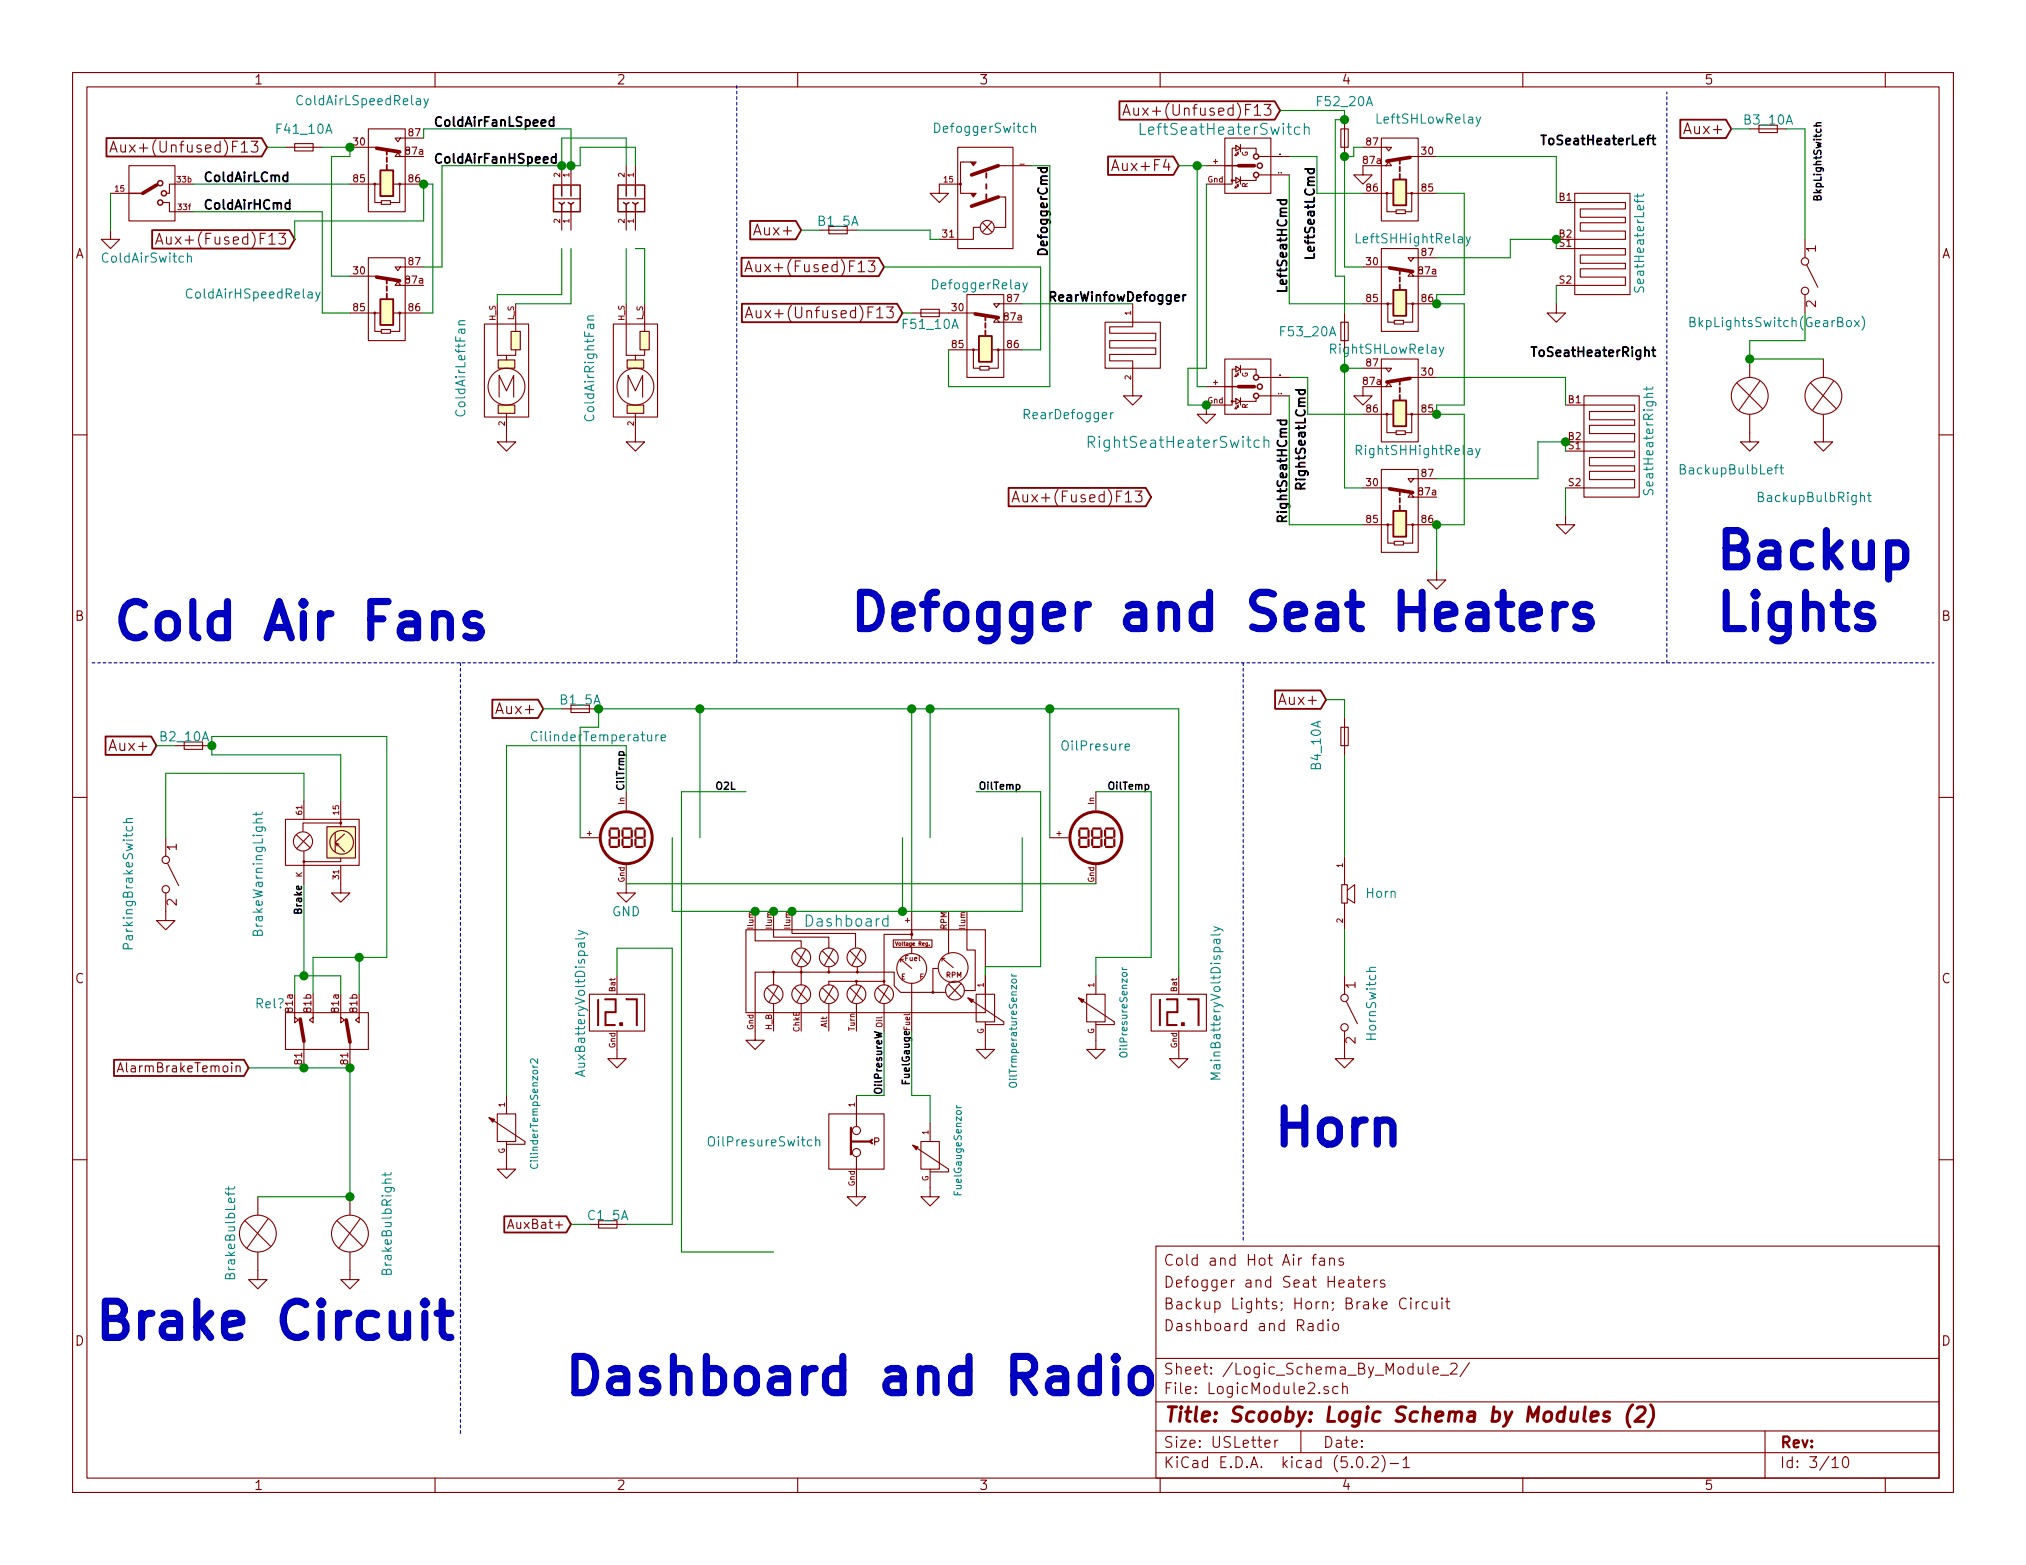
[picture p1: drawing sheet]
EESchema Schematic File Version 4
LIBS:Scooby-cache
EELAYER 26 0
EELAYER END
$Descr USLetter 11000 8500
encoding utf-8
Sheet 3 10
Title "Scooby: Logic Schema by Modules (2)"
Date ""
Rev ""
Comp ""
Comment1 "Dashboard and Radio"
Comment2 "Backup Lights; Horn; Brake Circuit"
Comment3 "Defogger and Seat Heaters"
Comment4 "Cold and Hot Air fans"
$EndDescr
$Comp
L VW:Fan_Motor_2_Speeds ColdAirLeftFan
U 1 1
P 2750 2100
F 0 "ColdAirLeftFan" V 2500 2200 50  0000 C CNN
F 1 "Fan_Motor_2_Speeds" H 2750 2650 60  0001 C CNN
F 2 "" H 2750 2100 60  0001 C CNN
F 3 "" H 2750 2100 60  0001 C CNN
	1    2750 2100
	1    0    0    -1  
$EndComp
$Comp
L VW:Fan_Motor_2_Speeds ColdAirRightFan
U 1 1
P 3450 2100
F 0 "ColdAirRightFan" V 3200 2200 50  0000 C CNN
F 1 "Fan_Motor_2_Speeds" H 3450 2650 60  0001 C CNN
F 2 "" H 3450 2100 60  0001 C CNN
F 3 "" H 3450 2100 60  0001 C CNN
	1    3450 2100
	1    0    0    -1  
$EndComp
$Comp
L VW:AutoRelay ColdAirLSpeedRelay
U 1 1
P 2100 950
F 0 "ColdAirLSpeedRelay" V 2500 450 50  0000 L CNN
F 1 "AutoRelay" H 2300 800 50  0001 L CNN
F 2 "" H 3365 835 50  0001 C CNN
F 3 "" H 2205 950 50  0001 C CNN
	1    2100 950 
	0    1    -1   0   
$EndComp
$Comp
L VW:AutoRelay ColdAirHSpeedRelay
U 1 1
P 2100 1650
F 0 "ColdAirHSpeedRelay" V 2150 550 50  0000 L CNN
F 1 "AutoRelay" H 2300 1500 50  0001 L CNN
F 2 "" H 3365 1535 50  0001 C CNN
F 3 "" H 2205 1650 50  0001 C CNN
	1    2100 1650
	0    1    -1   0   
$EndComp
$Comp
L VW:Cold_Air_Fan_Switch ColdAirSwitch
U 1 1
P 850 1000
F 0 "ColdAirSwitch" V 1250 1050 50  0000 C CNN
F 1 "Cold_Air_Fan_Switch" H 900 1350 60  0001 C CNN
F 2 "" H 800 1000 60  0001 C CNN
F 3 "" H 800 1000 60  0001 C CNN
	1    850  1000
	0    -1   1    0   
$EndComp
Text GLabel 1450 800  0    59   Input ~ 0
Aux+(Unfused)F13
Text GLabel 1600 1300 0    59   Input ~ 0
Aux+(Fused)F13
$Comp
L VW:Connector2 Con2?
U 1 1
P 2950 1100
F 0 "Con2?" H 2980 975 60  0001 C CNN
F 1 "Connector2" H 3000 1400 60  0001 C CNN
F 2 "" H 3000 2300 60  0001 C CNN
F 3 "" H 3000 2300 60  0001 C CNN
	1    2950 1100
	0    1    1    0   
$EndComp
$Comp
L power:GND #PWR038
U 1 1
P 600 1250
F 0 "#PWR038" H 600 1000 50  0001 C CNN
F 1 "GND" H 600 1100 50  0001 C CNN
F 2 "" H 600 1250 50  0001 C CNN
F 3 "" H 600 1250 50  0001 C CNN
	1    600  1250
	1    0    0    -1  
$EndComp
$Comp
L power:GND #PWR039
U 1 1
P 3450 2350
F 0 "#PWR039" H 3450 2100 50  0001 C CNN
F 1 "GND" H 3450 2200 50  0001 C CNN
F 2 "" H 3450 2350 50  0001 C CNN
F 3 "" H 3450 2350 50  0001 C CNN
	1    3450 2350
	1    0    0    -1  
$EndComp
$Comp
L power:GND #PWR040
U 1 1
P 2750 2350
F 0 "#PWR040" H 2750 2100 50  0001 C CNN
F 1 "GND" H 2750 2200 50  0001 C CNN
F 2 "" H 2750 2350 50  0001 C CNN
F 3 "" H 2750 2350 50  0001 C CNN
	1    2750 2350
	1    0    0    -1  
$EndComp
$Comp
L Device:Fuse_Small F41_10A
U 1 1
P 1650 800
F 0 "F41_10A" H 1650 900 50  0000 C CNN
F 1 "Fuse_Small" H 1650 860 50  0001 C CNN
F 2 "" H 1650 800 50  0001 C CNN
F 3 "" H 1650 800 50  0001 C CNN
	1    1650 800 
	1    0    0    -1  
$EndComp
$Comp
L VW:Connector2 Con?
U 1 1
P 3300 1100
F 0 "Con?" H 3330 975 60  0001 C CNN
F 1 "Connector2" H 3350 1400 60  0001 C CNN
F 2 "" H 3350 2300 60  0001 C CNN
F 3 "" H 3350 2300 60  0001 C CNN
	1    3300 1100
	0    1    1    0   
$EndComp
Text Notes 600  3500 0    197  ~ 39
Cold Air Fans
$Comp
L VW:Defogger_Switch DefoggerSwitch
U 1 1
P 5350 1050
F 0 "DefoggerSwitch" V 5700 1050 50  0000 C CNN
F 1 "Defogger_Switch" V 5750 1000 60  0001 C CNN
F 2 "" H 6000 1065 60  0001 C CNN
F 3 "" H 6000 1065 60  0001 C CNN
	1    5350 1050
	0    -1   -1   0   
$EndComp
$Comp
L VW:Rear_Defogger RearDefogger
U 1 1
P 6150 1850
F 0 "RearDefogger" H 5800 1450 50  0000 C CNN
F 1 "Rear_Defogger" H 6200 2200 60  0001 C CNN
F 2 "" H 6100 1850 60  0001 C CNN
F 3 "" H 6100 1850 60  0001 C CNN
	1    6150 1850
	1    0    0    -1  
$EndComp
$Comp
L VW:AutoRelay DefoggerRelay
U 1 1
P 5350 1850
F 0 "DefoggerRelay" V 5650 1550 50  0000 L CNN
F 1 "AutoRelay" H 5550 1700 50  0001 L CNN
F 2 "" H 6615 1735 50  0001 C CNN
F 3 "" H 5455 1850 50  0001 C CNN
	1    5350 1850
	0    1    -1   0   
$EndComp
$Comp
L VW:AutoRelay LeftSHLowRelay
U 1 1
P 7600 1000
F 0 "LeftSHLowRelay" V 7950 550 50  0000 L CNN
F 1 "AutoRelay" H 7800 850 50  0001 L CNN
F 2 "" H 8865 885 50  0001 C CNN
F 3 "" H 7705 1000 50  0001 C CNN
	1    7600 1000
	0    -1   -1   0   
$EndComp
$Comp
L VW:AutoRelay LeftSHHightRelay
U 1 1
P 7600 1600
F 0 "LeftSHHightRelay" V 7900 1350 50  0000 L CNN
F 1 "AutoRelay" H 7800 1450 50  0001 L CNN
F 2 "" H 8865 1485 50  0001 C CNN
F 3 "" H 7705 1600 50  0001 C CNN
	1    7600 1600
	0    1    -1   0   
$EndComp
$Comp
L VW:AutoRelay RightSHLowRelay
U 1 1
P 7600 2200
F 0 "RightSHLowRelay" V 7900 1950 50  0000 L CNN
F 1 "AutoRelay" H 7800 2050 50  0001 L CNN
F 2 "" H 8865 2085 50  0001 C CNN
F 3 "" H 7705 2200 50  0001 C CNN
	1    7600 2200
	0    -1   -1   0   
$EndComp
$Comp
L VW:AutoRelay RightSHHightRelay
U 1 1
P 7600 2800
F 0 "RightSHHightRelay" V 7950 2550 50  0000 L CNN
F 1 "AutoRelay" H 7800 2650 50  0001 L CNN
F 2 "" H 8865 2685 50  0001 C CNN
F 3 "" H 7705 2800 50  0001 C CNN
	1    7600 2800
	0    1    -1   0   
$EndComp
Text GLabel 4900 1700 0    59   Input ~ 0
Aux+(Unfused)F13
Text GLabel 4800 1450 0    59   Input ~ 0
Aux+(Fused)F13
$Comp
L power:GND #PWR043
U 1 1
P 5100 1000
F 0 "#PWR043" H 5100 750 50  0001 C CNN
F 1 "GND" H 5100 850 50  0001 C CNN
F 2 "" H 5100 1000 50  0001 C CNN
F 3 "" H 5100 1000 50  0001 C CNN
	1    5100 1000
	1    0    0    -1  
$EndComp
$Comp
L power:GND #PWR044
U 1 1
P 6150 2100
F 0 "#PWR044" H 6150 1850 50  0001 C CNN
F 1 "GND" H 6150 1950 50  0001 C CNN
F 2 "" H 6150 2100 50  0001 C CNN
F 3 "" H 6150 2100 50  0001 C CNN
	1    6150 2100
	1    0    0    -1  
$EndComp
$Comp
L Device:Fuse_Small F51_10A
U 1 1
P 5050 1700
F 0 "F51_10A" H 5050 1640 50  0000 C CNN
F 1 "Fuse_Small" H 5050 1760 50  0001 C CNN
F 2 "" H 5050 1700 50  0001 C CNN
F 3 "" H 5050 1700 50  0001 C CNN
	1    5050 1700
	1    0    0    -1  
$EndComp
Text GLabel 6950 600  0    59   Input ~ 0
Aux+(Unfused)F13
$Comp
L power:GND #PWR046
U 1 1
P 8450 1650
F 0 "#PWR046" H 8450 1400 50  0001 C CNN
F 1 "GND" H 8450 1500 50  0001 C CNN
F 2 "" H 8450 1650 50  0001 C CNN
F 3 "" H 8450 1650 50  0001 C CNN
	1    8450 1650
	1    0    0    -1  
$EndComp
$Comp
L power:GND #PWR047
U 1 1
P 8500 2800
F 0 "#PWR047" H 8500 2550 50  0001 C CNN
F 1 "GND" H 8500 2650 50  0001 C CNN
F 2 "" H 8500 2800 50  0001 C CNN
F 3 "" H 8500 2800 50  0001 C CNN
	1    8500 2800
	1    0    0    -1  
$EndComp
Text GLabel 6250 2700 0    59   Input ~ 0
Aux+(Fused)F13
$Comp
L Device:Fuse_Small F52_20A
U 1 1
P 7300 750
F 0 "F52_20A" V 7100 750 50  0000 C CNN
F 1 "Fuse_Small" H 7300 810 50  0001 C CNN
F 2 "" H 7300 750 50  0001 C CNN
F 3 "" H 7300 750 50  0001 C CNN
	1    7300 750 
	0    1    1    0   
$EndComp
Text Notes 4600 3450 0    197  ~ 39
Defogger and Seat Heaters
$Comp
L VW:Bulb BackupBulbLeft
U 1 1
P 9500 2150
F 0 "BackupBulbLeft" H 9400 1750 50  0000 C CNN
F 1 "Bulb" H 9550 2800 60  0001 C CNN
F 2 "" H 9550 2800 60  0001 C CNN
F 3 "" H 9550 2800 60  0001 C CNN
	1    9500 2150
	1    0    0    -1  
$EndComp
$Comp
L VW:Bulb BackupBulbRight
U 1 1
P 9900 2150
F 0 "BackupBulbRight" H 9850 1600 50  0000 C CNN
F 1 "Bulb" H 9950 2800 60  0001 C CNN
F 2 "" H 9950 2800 60  0001 C CNN
F 3 "" H 9950 2800 60  0001 C CNN
	1    9900 2150
	1    0    0    -1  
$EndComp
$Comp
L power:GND #PWR048
U 1 1
P 9500 2350
F 0 "#PWR048" H 9500 2100 50  0001 C CNN
F 1 "GND" H 9500 2200 50  0001 C CNN
F 2 "" H 9500 2350 50  0001 C CNN
F 3 "" H 9500 2350 50  0001 C CNN
	1    9500 2350
	1    0    0    -1  
$EndComp
$Comp
L power:GND #PWR049
U 1 1
P 9900 2350
F 0 "#PWR049" H 9900 2100 50  0001 C CNN
F 1 "GND" H 9900 2200 50  0001 C CNN
F 2 "" H 9900 2350 50  0001 C CNN
F 3 "" H 9900 2350 50  0001 C CNN
	1    9900 2350
	1    0    0    -1  
$EndComp
$Comp
L Device:Fuse_Small B3_10A
U 1 1
P 9600 700
F 0 "B3_10A" H 9600 750 50  0000 C CNN
F 1 "Fuse_Small" H 9600 760 50  0001 C CNN
F 2 "" H 9600 700 50  0001 C CNN
F 3 "" H 9600 700 50  0001 C CNN
	1    9600 700 
	1    0    0    -1  
$EndComp
Text GLabel 9400 700  0    59   Input ~ 0
Aux+
Text Notes 9300 3450 0    197  ~ 39
Backup\nLights
$Comp
L Scooby-rescue:SW_SPST BkpLightsSwitch(GearBox)
U 1 1
P 9800 1500
F 0 "BkpLightsSwitch(GearBox)" V 10050 1350 50  0000 C CNN
F 1 "SW_SPST" H 9800 1400 50  0001 C CNN
F 2 "" H 9800 1500 50  0001 C CNN
F 3 "" H 9800 1500 50  0001 C CNN
	1    9800 1500
	0    1    1    0   
$EndComp
Text Notes 6900 6250 0    197  ~ 39
Horn
$Comp
L Scooby-rescue:SW_SPST HornSwitch
U 1 1
P 7300 5500
F 0 "HornSwitch" H 7250 5650 50  0000 C CNN
F 1 "SW_SPST" H 7300 5400 50  0001 C CNN
F 2 "" H 7300 5500 50  0001 C CNN
F 3 "" H 7300 5500 50  0001 C CNN
	1    7300 5500
	0    1    1    0   
$EndComp
$Comp
L Device:Fuse_Small B4_10A
U 1 1
P 7300 4000
F 0 "B4_10A" H 7350 3850 50  0000 C CNN
F 1 "Fuse_Small" H 7300 4060 50  0001 C CNN
F 2 "" H 7300 4000 50  0001 C CNN
F 3 "" H 7300 4000 50  0001 C CNN
	1    7300 4000
	0    1    1    0   
$EndComp
Text GLabel 7200 3800 0    59   Input ~ 0
Aux+
$Comp
L power:GND #PWR050
U 1 1
P 7300 5700
F 0 "#PWR050" H 7300 5450 50  0001 C CNN
F 1 "GND" H 7300 5550 50  0001 C CNN
F 2 "" H 7300 5700 50  0001 C CNN
F 3 "" H 7300 5700 50  0001 C CNN
	1    7300 5700
	1    0    0    -1  
$EndComp
$Comp
L VW:Horn Horn
U 1 1
P 7300 4850
F 0 "Horn" H 7500 4850 50  0000 C CNN
F 1 "Horn" H 7300 5100 50  0001 C CNN
F 2 "" H 7255 4900 60  0001 C CNN
F 3 "" H 7255 4900 60  0001 C CNN
	1    7300 4850
	1    0    0    -1  
$EndComp
$Comp
L VW:Brake_Warning_Light BrakeWarningLight
U 1 1
P 1700 4550
F 0 "BrakeWarningLight" V 1400 4350 50  0000 C CNN
F 1 "Brake_Warning_Light" H 1735 4895 50  0001 C CNN
F 2 "" H 1880 4550 197 0001 C CNN
F 3 "" H 1880 4550 197 0001 C CNN
	1    1700 4550
	1    0    0    -1  
$EndComp
$Comp
L Scooby-rescue:SW_SPST ParkingBrakeSwitch
U 1 1
P 900 4750
F 0 "ParkingBrakeSwitch" H 950 4550 50  0000 C CNN
F 1 "SW_SPST" H 900 4650 50  0001 C CNN
F 2 "" H 900 4750 50  0001 C CNN
F 3 "" H 900 4750 50  0001 C CNN
	1    900  4750
	0    1    1    0   
$EndComp
$Comp
L VW:Brak_Light_Switch Rel?
U 1 1
P 1800 5600
F 0 "Rel?" H 2050 5750 50  0000 L CNN
F 1 "Brak_Light_Switch" H 2000 5450 50  0001 L CNN
F 2 "" H 3065 5485 50  0001 C CNN
F 3 "" H 1905 5600 50  0001 C CNN
	1    1800 5600
	-1   0    0    -1  
$EndComp
$Comp
L VW:Bulb BrakeBulbLeft
U 1 1
P 1400 6700
F 0 "BrakeBulbLeft" V 1250 6700 50  0000 C CNN
F 1 "Bulb" H 1450 7350 60  0001 C CNN
F 2 "" H 1450 7350 60  0001 C CNN
F 3 "" H 1450 7350 60  0001 C CNN
	1    1400 6700
	1    0    0    -1  
$EndComp
$Comp
L VW:Bulb BrakeBulbRight
U 1 1
P 1900 6700
F 0 "BrakeBulbRight" V 2100 6750 50  0000 C CNN
F 1 "Bulb" H 1950 7350 60  0001 C CNN
F 2 "" H 1950 7350 60  0001 C CNN
F 3 "" H 1950 7350 60  0001 C CNN
	1    1900 6700
	1    0    0    -1  
$EndComp
$Comp
L power:GND #PWR051
U 1 1
P 900 4950
F 0 "#PWR051" H 900 4700 50  0001 C CNN
F 1 "GND" H 900 4800 50  0001 C CNN
F 2 "" H 900 4950 50  0001 C CNN
F 3 "" H 900 4950 50  0001 C CNN
	1    900  4950
	1    0    0    -1  
$EndComp
$Comp
L power:GND #PWR052
U 1 1
P 1400 6900
F 0 "#PWR052" H 1400 6650 50  0001 C CNN
F 1 "GND" H 1400 6750 50  0001 C CNN
F 2 "" H 1400 6900 50  0001 C CNN
F 3 "" H 1400 6900 50  0001 C CNN
	1    1400 6900
	1    0    0    -1  
$EndComp
$Comp
L power:GND #PWR053
U 1 1
P 1900 6900
F 0 "#PWR053" H 1900 6650 50  0001 C CNN
F 1 "GND" H 1900 6750 50  0001 C CNN
F 2 "" H 1900 6900 50  0001 C CNN
F 3 "" H 1900 6900 50  0001 C CNN
	1    1900 6900
	1    0    0    -1  
$EndComp
$Comp
L Device:Fuse_Small B2_10A
U 1 1
P 1050 4050
F 0 "B2_10A" H 1000 4100 50  0000 C CNN
F 1 "Fuse_Small" H 1050 4110 50  0001 C CNN
F 2 "" H 1050 4050 50  0001 C CNN
F 3 "" H 1050 4050 50  0001 C CNN
	1    1050 4050
	1    0    0    -1  
$EndComp
Text GLabel 850  4050 0    59   Input ~ 0
Aux+
$Comp
L power:GND #PWR054
U 1 1
P 1850 4800
F 0 "#PWR054" H 1850 4550 50  0001 C CNN
F 1 "GND" H 1850 4650 50  0001 C CNN
F 2 "" H 1850 4800 50  0001 C CNN
F 3 "" H 1850 4800 50  0001 C CNN
	1    1850 4800
	1    0    0    -1  
$EndComp
Text Notes 500  7300 0    197  ~ 39
Brake Circuit
$Comp
L VW:Dashboard U?
U 1 1
P 4550 5500
F 0 "U?" H 5100 5450 60  0001 C CNN
F 1 "Dashboard" H 4600 6000 60  0000 C CNN
F 2 "" H 4350 5800 60  0001 C CNN
F 3 "" H 4350 5800 60  0001 C CNN
	1    4550 5500
	1    0    0    -1  
$EndComp
$Comp
L Device:Fuse_Small B1_5A
U 1 1
P 3150 3850
F 0 "B1_5A" H 3150 3900 50  0000 C CNN
F 1 "Fuse_Small" H 3150 3910 50  0001 C CNN
F 2 "" H 3150 3850 50  0001 C CNN
F 3 "" H 3150 3850 50  0001 C CNN
	1    3150 3850
	1    0    0    -1  
$EndComp
Text GLabel 2950 3850 0    59   Input ~ 0
Aux+
$Comp
L power:GND #PWR055
U 1 1
P 4100 5600
F 0 "#PWR055" H 4100 5350 50  0001 C CNN
F 1 "GND" H 4100 5450 50  0001 C CNN
F 2 "" H 4100 5600 50  0001 C CNN
F 3 "" H 4100 5600 50  0001 C CNN
	1    4100 5600
	1    0    0    -1  
$EndComp
$Comp
L VW:Digital_Metter CilinderTemperature
U 1 1
P 3400 4550
F 0 "CilinderTemperature" H 3250 5100 50  0000 C CNN
F 1 "Digital_Metter" H 3400 4900 50  0001 C CNN
F 2 "" H 3400 4550 50  0001 C CNN
F 3 "" H 3400 4550 50  0001 C CNN
	1    3400 4550
	1    0    0    -1  
$EndComp
$Comp
L VW:Digital_Metter OilPresure
U 1 1
P 5950 4550
F 0 "OilPresure" H 5950 5050 50  0000 C CNN
F 1 "Digital_Metter" H 5950 4900 50  0001 C CNN
F 2 "" H 5950 4550 50  0001 C CNN
F 3 "" H 5950 4550 50  0001 C CNN
	1    5950 4550
	1    0    0    -1  
$EndComp
$Comp
L power:GND #PWR056
U 1 1
P 3400 4800
F 0 "#PWR056" H 3400 4550 50  0001 C CNN
F 1 "GND" H 3400 4650 50  0000 C CNN
F 2 "" H 3400 4800 50  0001 C CNN
F 3 "" H 3400 4800 50  0001 C CNN
	1    3400 4800
	1    0    0    -1  
$EndComp
$Comp
L VW:Voltage_Metter AuxBatteryVoltDispaly
U 1 1
P 3350 5500
F 0 "AuxBatteryVoltDispaly" V 3150 5550 50  0000 C CNN
F 1 "Voltage_Metter" H 3350 5750 50  0001 C CNN
F 2 "" H 3565 5555 39  0001 C CNN
F 3 "" H 3565 5555 39  0001 C CNN
	1    3350 5500
	1    0    0    -1  
$EndComp
$Comp
L VW:Voltage_Metter MainBatteryVoltDispaly
U 1 1
P 6400 5500
F 0 "MainBatteryVoltDispaly" V 6600 5550 50  0000 C CNN
F 1 "Voltage_Metter" V 6550 5950 50  0001 C CNN
F 2 "" H 6615 5555 39  0001 C CNN
F 3 "" H 6615 5555 39  0001 C CNN
	1    6400 5500
	1    0    0    -1  
$EndComp
$Comp
L power:GND #PWR057
U 1 1
P 3350 5700
F 0 "#PWR057" H 3350 5450 50  0001 C CNN
F 1 "GND" H 3350 5550 50  0001 C CNN
F 2 "" H 3350 5700 50  0001 C CNN
F 3 "" H 3350 5700 50  0001 C CNN
	1    3350 5700
	1    0    0    -1  
$EndComp
$Comp
L power:GND #PWR058
U 1 1
P 6400 5700
F 0 "#PWR058" H 6400 5450 50  0001 C CNN
F 1 "GND" H 6400 5550 50  0001 C CNN
F 2 "" H 6400 5700 50  0001 C CNN
F 3 "" H 6400 5700 50  0001 C CNN
	1    6400 5700
	1    0    0    -1  
$EndComp
$Comp
L VW:Oil_Presure_Switch OilPresureSwitch
U 1 1
P 4650 6200
F 0 "OilPresureSwitch" H 4150 6200 50  0000 C CNN
F 1 "Oil_Presure_Switch" H 4250 6500 50  0001 C CNN
F 2 "" H 4650 6200 50  0001 C CNN
F 3 "" H 4650 6200 50  0001 C CNN
	1    4650 6200
	1    0    0    -1  
$EndComp
$Comp
L power:GND #PWR059
U 1 1
P 4650 6450
F 0 "#PWR059" H 4650 6200 50  0001 C CNN
F 1 "GND" H 4650 6300 50  0001 C CNN
F 2 "" H 4650 6450 50  0001 C CNN
F 3 "" H 4650 6450 50  0001 C CNN
	1    4650 6450
	1    0    0    -1  
$EndComp
$Comp
L VW:FuelGauge FuelGaugeSenzor
U 1 1
P 5050 6300
F 0 "FuelGaugeSenzor" V 5200 6350 39  0000 C CNN
F 1 "FuelGauge" H 5250 6350 39  0001 C CNN
F 2 "" H 5050 6300 39  0001 C CNN
F 3 "" H 5050 6300 39  0001 C CNN
	1    5050 6300
	1    0    0    -1  
$EndComp
$Comp
L power:GND #PWR060
U 1 1
P 5050 6450
F 0 "#PWR060" H 5050 6200 50  0001 C CNN
F 1 "GND" H 5050 6300 50  0001 C CNN
F 2 "" H 5050 6450 50  0001 C CNN
F 3 "" H 5050 6450 50  0001 C CNN
	1    5050 6450
	1    0    0    -1  
$EndComp
$Comp
L VW:FuelGauge CilinderTempSenzor2
U 1 1
P 2750 6150
F 0 "CilinderTempSenzor2" V 2900 6250 39  0000 C CNN
F 1 "FuelGauge" H 2950 6200 39  0001 C CNN
F 2 "" H 2750 6150 39  0001 C CNN
F 3 "" H 2750 6150 39  0001 C CNN
	1    2750 6150
	1    0    0    -1  
$EndComp
$Comp
L power:GND #PWR061
U 1 1
P 2750 6300
F 0 "#PWR061" H 2750 6050 50  0001 C CNN
F 1 "GND" H 2750 6150 50  0001 C CNN
F 2 "" H 2750 6300 50  0001 C CNN
F 3 "" H 2750 6300 50  0001 C CNN
	1    2750 6300
	1    0    0    -1  
$EndComp
$Comp
L VW:FuelGauge OilPresureSenzor
U 1 1
P 5950 5500
F 0 "OilPresureSenzor" V 6100 5500 39  0000 C CNN
F 1 "FuelGauge" V 6150 5550 39  0001 C CNN
F 2 "" H 5950 5500 39  0001 C CNN
F 3 "" H 5950 5500 39  0001 C CNN
	1    5950 5500
	1    0    0    -1  
$EndComp
$Comp
L power:GND #PWR062
U 1 1
P 5950 5650
F 0 "#PWR062" H 5950 5400 50  0001 C CNN
F 1 "GND" H 5950 5500 50  0001 C CNN
F 2 "" H 5950 5650 50  0001 C CNN
F 3 "" H 5950 5650 50  0001 C CNN
	1    5950 5650
	1    0    0    -1  
$EndComp
$Comp
L VW:FuelGauge OilTrmperatureSenzor
U 1 1
P 5350 5500
F 0 "OilTrmperatureSenzor" V 5500 5400 39  0000 C CNN
F 1 "FuelGauge" V 5550 5550 39  0001 C CNN
F 2 "" H 5350 5500 39  0001 C CNN
F 3 "" H 5350 5500 39  0001 C CNN
	1    5350 5500
	1    0    0    -1  
$EndComp
$Comp
L power:GND #PWR063
U 1 1
P 5350 5650
F 0 "#PWR063" H 5350 5400 50  0001 C CNN
F 1 "GND" H 5350 5500 50  0001 C CNN
F 2 "" H 5350 5650 50  0001 C CNN
F 3 "" H 5350 5650 50  0001 C CNN
	1    5350 5650
	1    0    0    -1  
$EndComp
Text Notes 3050 7600 0    197  ~ 39
Dashboard and Radio
Text GLabel 3100 6650 0    50   Input ~ 0
AuxBat+
$Comp
L Device:Fuse_Small C1_5A
U 1 1
P 3300 6650
F 0 "C1_5A" H 3300 6700 50  0000 C CNN
F 1 "Fuse_Small" H 3300 6710 50  0001 C CNN
F 2 "" H 3300 6650 50  0001 C CNN
F 3 "" H 3300 6650 50  0001 C CNN
	1    3300 6650
	1    0    0    -1  
$EndComp
Text Label 5700 1400 1    50   ~ 10
DefoggerCmd
Text Label 6450 1650 2    50   ~ 10
RearWinfowDefogger
$Comp
L Device:Fuse_Small F53_20A
U 1 1
P 7300 1800
F 0 "F53_20A" V 7300 1600 50  0000 C CNN
F 1 "Fuse_Small" H 7300 1860 50  0001 C CNN
F 2 "" H 7300 1800 50  0001 C CNN
F 3 "" H 7300 1800 50  0001 C CNN
	1    7300 1800
	0    1    1    0   
$EndComp
Text Label 7000 2850 1    50   ~ 10
RightSeatHCmd
Text Label 7100 2100 3    50   ~ 10
RightSeatLCmd
Text Label 7150 900  3    50   ~ 10
LeftSeatLCmd
Text Label 7000 1600 1    50   ~ 10
LeftSeatHCmd
Text Label 9000 800  2    50   ~ 10
ToSeatHeaterLeft
Text Label 9000 1950 2    50   ~ 10
ToSeatHeaterRight
Text Label 1100 1000 0    50   ~ 10
ColdAirLCmd
Text Label 1100 1150 0    50   ~ 10
ColdAirHCmd
Text Label 2350 700  0    50   ~ 10
ColdAirFanLSpeed
Text Label 2350 900  0    50   ~ 10
ColdAirFanHSpeed
Text Label 4950 5900 1    39   ~ 8
FuelGauge
Text Label 4800 5950 1    39   ~ 8
OilPresureW
Text Label 9900 1100 1    39   ~ 8
BkpLightSwitch
$Comp
L Device:Fuse_Small B1_5A
U 1 1
P 4550 1250
F 0 "B1_5A" H 4550 1300 50  0000 C CNN
F 1 "Fuse_Small" H 4550 1310 50  0001 C CNN
F 2 "" H 4550 1250 50  0001 C CNN
F 3 "" H 4550 1250 50  0001 C CNN
	1    4550 1250
	1    0    0    -1  
$EndComp
Text GLabel 4350 1250 0    59   Input ~ 0
Aux+
Text Label 5550 4300 2    39   ~ 8
OilTemp
Text Label 6250 4300 2    39   ~ 8
OilTemp
Text Label 3400 4300 1    39   ~ 8
CilTrmp
Text Label 4000 4300 2    39   ~ 8
O2L
Text Label 1650 4800 3    39   ~ 8
Brake
Wire Wire Line
	1900 800  1900 850 
Wire Wire Line
	1900 850  1800 850 
Wire Wire Line
	1800 850  1800 1500
Wire Wire Line
	1800 1500 1900 1500
Wire Wire Line
	3050 1600 2700 1600
Wire Wire Line
	2700 1600 2700 1650
Wire Wire Line
	3050 1600 3050 1350
Wire Wire Line
	3400 1350 3400 1650
Wire Wire Line
	3500 1650 3500 1350
Wire Wire Line
	2800 1650 3100 1650
Wire Wire Line
	3100 1650 3100 1350
Wire Wire Line
	3100 700  3100 900 
Wire Wire Line
	2400 1450 2300 1450
Wire Wire Line
	2400 900  2400 1450
Wire Wire Line
	2400 900  3050 900 
Wire Wire Line
	1050 1000 1900 1000
Wire Wire Line
	1050 1150 1750 1150
Wire Wire Line
	1750 1150 1750 1700
Wire Wire Line
	1750 1700 1900 1700
Wire Wire Line
	2300 1700 2350 1700
Wire Wire Line
	2350 1700 2350 1000
Wire Wire Line
	2350 1000 2300 1000
Wire Wire Line
	600  1050 600  1250
Wire Wire Line
	2300 750  2300 700 
Wire Wire Line
	2300 700  3100 700 
Connection ~ 1900 800 
Wire Wire Line
	1600 1300 1600 1200
Wire Wire Line
	1600 1200 2300 1200
Wire Wire Line
	2300 1200 2300 1000
Connection ~ 2300 1000
Wire Wire Line
	3500 1350 3450 1350
Wire Wire Line
	3100 900  3150 900 
Wire Wire Line
	3150 900  3150 800 
Wire Wire Line
	3150 800  3450 800 
Wire Wire Line
	3450 800  3450 900 
Wire Wire Line
	3050 900  3050 750 
Wire Wire Line
	3050 750  3400 750 
Wire Wire Line
	3400 750  3400 900 
Connection ~ 3100 900 
Connection ~ 3050 900 
Wire Wire Line
	4800 1450 5650 1450
Wire Wire Line
	5650 1450 5650 1900
Wire Wire Line
	5650 1900 5550 1900
Wire Wire Line
	5600 900  5700 900 
Wire Wire Line
	5700 900  5700 2100
Wire Wire Line
	5700 2100 5150 2100
Wire Wire Line
	5150 2100 5150 1900
Wire Wire Line
	5550 1650 6150 1650
Wire Wire Line
	7000 850  7150 850 
Wire Wire Line
	7150 850  7150 1050
Wire Wire Line
	7150 1050 7400 1050
Wire Wire Line
	7000 950  7000 1650
Wire Wire Line
	7000 1650 7400 1650
Wire Wire Line
	6950 600  7300 600 
Wire Wire Line
	7300 850  7300 1450
Wire Wire Line
	7300 1450 7400 1450
Wire Wire Line
	7250 1500 7300 1500
Wire Wire Line
	7300 2000 7300 2650
Wire Wire Line
	7300 2650 7400 2650
Wire Wire Line
	7100 2050 7100 2250
Wire Wire Line
	7100 2250 7400 2250
Wire Wire Line
	7000 2150 7000 2850
Wire Wire Line
	7000 2850 7400 2850
Wire Wire Line
	8350 2600 7800 2600
Wire Wire Line
	8350 2400 8350 2600
Wire Wire Line
	7950 2850 7950 2250
Wire Wire Line
	7950 2250 7800 2250
Wire Wire Line
	7800 2250 7800 2200
Wire Wire Line
	7800 2200 7950 2200
Wire Wire Line
	7950 1650 7800 1650
Wire Wire Line
	7800 1650 7800 1600
Wire Wire Line
	7800 1600 7950 1600
Wire Wire Line
	7950 1600 7950 1050
Wire Wire Line
	7950 1050 7800 1050
Connection ~ 7800 2850
Connection ~ 7800 2250
Connection ~ 7800 1650
Wire Wire Line
	1750 800  1900 800 
Wire Wire Line
	1450 800  1550 800 
Wire Wire Line
	7950 2200 7950 1650
Wire Wire Line
	9500 1950 9900 1950
Wire Wire Line
	9800 1700 9800 1850
Wire Wire Line
	9800 1850 9500 1850
Wire Wire Line
	9500 1850 9500 1950
Wire Wire Line
	9400 700  9500 700 
Wire Wire Line
	9700 700  9800 700 
Wire Wire Line
	9800 700  9800 1300
Connection ~ 9500 1950
Wire Wire Line
	7200 3800 7300 3800
Wire Wire Line
	7300 4100 7300 4650
Wire Notes Line
	4000 3600 4000 450 
Wire Notes Line
	9050 3600 9050 500 
Wire Wire Line
	7300 5050 7300 5300
Wire Wire Line
	1650 5800 1900 5800
Wire Wire Line
	1900 5800 1900 6500
Wire Wire Line
	1900 6500 1400 6500
Connection ~ 1900 5800
Connection ~ 1900 6500
Wire Wire Line
	900  4550 900  4200
Wire Wire Line
	900  4200 1650 4200
Wire Wire Line
	1650 4200 1650 4350
Wire Wire Line
	1850 5300 1850 5400
Wire Wire Line
	1650 5300 1600 5300
Wire Wire Line
	1600 5300 1600 5400
Wire Wire Line
	1650 4800 1650 5300
Wire Wire Line
	850  4050 950  4050
Wire Wire Line
	2950 3850 3050 3850
Wire Wire Line
	3250 3850 3800 3850
Wire Wire Line
	4950 3850 5050 3850
Wire Wire Line
	5050 3850 5700 3850
Wire Wire Line
	5700 3850 6400 3850
Wire Wire Line
	4950 3850 4950 4950
Wire Wire Line
	3650 4550 3650 4950
Wire Wire Line
	3650 4950 4100 4950
Wire Wire Line
	4100 4950 4200 4950
Wire Wire Line
	4200 4950 4300 4950
Wire Wire Line
	4300 4950 4900 4950
Wire Wire Line
	4900 4950 5550 4950
Connection ~ 4100 4950
Connection ~ 4200 4950
Wire Wire Line
	4900 4950 4900 4550
Connection ~ 4300 4950
Wire Wire Line
	5550 4950 5550 4550
Connection ~ 4900 4950
Wire Wire Line
	3150 4550 3150 3950
Wire Wire Line
	3150 3950 3250 3950
Wire Wire Line
	3250 3950 3250 3850
Wire Wire Line
	3800 4550 3800 3850
Connection ~ 3800 3850
Wire Wire Line
	5050 3850 5050 4550
Connection ~ 4950 3850
Wire Wire Line
	5700 3850 5700 4550
Connection ~ 5050 3850
Connection ~ 3250 3850
Wire Wire Line
	6400 3850 6400 5300
Connection ~ 5700 3850
Wire Wire Line
	4650 5950 4800 5950
Wire Wire Line
	4800 5950 4800 5600
Wire Wire Line
	4950 5600 4950 5950
Wire Wire Line
	4950 5950 5050 5950
Wire Wire Line
	5050 5950 5050 6100
Wire Wire Line
	2750 5950 2750 4050
Wire Wire Line
	2750 4050 3400 4050
Wire Wire Line
	3400 4050 3400 4300
Wire Wire Line
	5950 4300 6250 4300
Wire Wire Line
	6250 4300 6250 5200
Wire Wire Line
	6250 5200 5950 5200
Wire Wire Line
	5950 5200 5950 5300
Wire Wire Line
	5300 4300 5650 4300
Wire Wire Line
	5650 4300 5650 5250
Wire Wire Line
	5650 5250 5350 5250
Wire Wire Line
	5350 5250 5350 5300
Wire Notes Line
	2500 3600 2500 7800
Wire Wire Line
	3100 6650 3200 6650
Wire Wire Line
	3400 6650 3650 6650
Wire Wire Line
	3650 6650 3650 5150
Wire Wire Line
	3650 5150 3350 5150
Wire Wire Line
	3350 5150 3350 5300
Wire Wire Line
	7300 3800 7300 3900
Wire Notes Line
	500  3600 10500 3600
Wire Notes Line
	6750 3600 6750 6750
Wire Wire Line
	4900 1700 4950 1700
Wire Wire Line
	7300 600  7300 650 
Wire Wire Line
	7300 650  7250 650 
Wire Wire Line
	7250 650  7250 1500
Wire Wire Line
	7300 2000 7300 1900
Wire Wire Line
	7300 1500 7300 1700
Connection ~ 7300 650 
Wire Wire Line
	7800 2850 7950 2850
Wire Wire Line
	7800 2850 7800 3100
Wire Wire Line
	7000 2050 7100 2050
Wire Wire Line
	4350 1250 4450 1250
Wire Wire Line
	4650 1250 5050 1250
Wire Wire Line
	5050 1250 5050 1300
Wire Wire Line
	5050 1300 5100 1300
Wire Wire Line
	4050 4300 3700 4300
Wire Wire Line
	3700 4300 3700 6800
Wire Wire Line
	3700 6800 4200 6800
Wire Wire Line
	1850 4350 1850 4100
Wire Wire Line
	1850 4100 1150 4100
Wire Wire Line
	1150 4100 1150 4050
Connection ~ 1150 4050
Wire Wire Line
	1950 5400 1950 5200
$Comp
L power:GND #PWR?
U 1 1
P 7800 3100
F 0 "#PWR?" H 7800 2850 50  0001 C CNN
F 1 "GND" H 7800 2950 50  0001 C CNN
F 2 "" H 7800 3100 50  0001 C CNN
F 3 "" H 7800 3100 50  0001 C CNN
	1    7800 3100
	1    0    0    -1  
$EndComp
$Comp
L VW:Seat_Heater_2Elem SeatHeaterLeft
U 1 1
P 8700 1200
F 0 "SeatHeaterLeft" V 8900 800 50  0000 L CNN
F 1 "Seat_Heater_2Elem" H 8750 1550 60  0001 C CNN
F 2 "" H 8650 1200 60  0001 C CNN
F 3 "" H 8650 1200 60  0001 C CNN
	1    8700 1200
	1    0    0    -1  
$EndComp
Wire Wire Line
	8450 1350 8450 1300
Wire Wire Line
	8450 1650 8450 1550
Wire Wire Line
	8200 1400 8200 1300
Wire Wire Line
	8200 1300 8450 1300
Connection ~ 8450 1300
Wire Wire Line
	8200 1400 7800 1400
Wire Wire Line
	7300 850  7350 850 
Wire Wire Line
	7350 850  7350 800 
Wire Wire Line
	7350 800  7400 800 
Connection ~ 7300 850 
$Comp
L power:GND #PWR?
U 1 1
P 7400 900
F 0 "#PWR?" H 7400 650 50  0001 C CNN
F 1 "GND" H 7400 750 50  0001 C CNN
F 2 "" H 7400 900 50  0001 C CNN
F 3 "" H 7400 900 50  0001 C CNN
	1    7400 900 
	1    0    0    -1  
$EndComp
Wire Wire Line
	7800 850  8450 850 
Wire Wire Line
	8450 850  8450 1100
Text GLabel 6400 900  0    59   Input ~ 0
Aux+F4
Wire Wire Line
	6400 900  6500 900 
$Comp
L VW:Seat_Heater_2Elem SeatHeaterRight
U 1 1
P 8750 2300
F 0 "SeatHeaterRight" V 8950 1900 50  0000 L CNN
F 1 "Seat_Heater_2Elem" H 8800 2650 60  0001 C CNN
F 2 "" H 8700 2300 60  0001 C CNN
F 3 "" H 8700 2300 60  0001 C CNN
	1    8750 2300
	1    0    0    -1  
$EndComp
Wire Wire Line
	7300 2000 7400 2000
Connection ~ 7300 2000
$Comp
L power:GND #PWR?
U 1 1
P 7400 2100
F 0 "#PWR?" H 7400 1850 50  0001 C CNN
F 1 "GND" H 7400 1950 50  0001 C CNN
F 2 "" H 7400 2100 50  0001 C CNN
F 3 "" H 7400 2100 50  0001 C CNN
	1    7400 2100
	1    0    0    -1  
$EndComp
Wire Wire Line
	8500 2050 8500 2200
Wire Wire Line
	7800 2050 8500 2050
Wire Wire Line
	8350 2400 8500 2400
Wire Wire Line
	8500 2450 8500 2400
Connection ~ 8500 2400
Wire Wire Line
	8500 2800 8500 2650
$Comp
L VW:Seat_Heater_Switch LeftSeatHeaterSwitch
U 1 1
P 6750 900
F 0 "LeftSeatHeaterSwitch" V 6550 1000 60  0000 C CNN
F 1 "Seat_Heater_Switch" H 6800 1250 60  0001 C CNN
F 2 "" H 6700 870 60  0001 C CNN
F 3 "" H 6700 870 60  0001 C CNN
	1    6750 900 
	0    -1   1    0   
$EndComp
$Comp
L VW:Seat_Heater_Switch RightSeatHeaterSwitch
U 1 1
P 6750 2100
F 0 "RightSeatHeaterSwitch" V 7050 2450 60  0000 C CNN
F 1 "Seat_Heater_Switch" H 6800 2450 60  0001 C CNN
F 2 "" H 6700 2070 60  0001 C CNN
F 3 "" H 6700 2070 60  0001 C CNN
	1    6750 2100
	0    -1   1    0   
$EndComp
Wire Wire Line
	6550 1000 6550 2000
Wire Wire Line
	6550 2000 6450 2000
Wire Wire Line
	6450 2000 6450 2200
Wire Wire Line
	6450 2200 6550 2200
$Comp
L power:GND #PWR?
U 1 1
P 6550 2200
F 0 "#PWR?" H 6550 1950 50  0001 C CNN
F 1 "GND" H 6550 2050 50  0001 C CNN
F 2 "" H 6550 2200 50  0001 C CNN
F 3 "" H 6550 2200 50  0001 C CNN
	1    6550 2200
	1    0    0    -1  
$EndComp
Connection ~ 6550 2200
Wire Wire Line
	6550 2100 6500 2100
Wire Wire Line
	6500 2100 6500 900 
Connection ~ 6500 900 
Wire Wire Line
	6500 900  6550 900 
Wire Wire Line
	3400 4800 5950 4800
Connection ~ 1650 5300
Wire Wire Line
	1650 5300 1850 5300
Wire Wire Line
	3800 3850 4950 3850
Wire Wire Line
	1700 5200 1700 5400
Wire Wire Line
	1150 4050 1150 4000
Wire Wire Line
	1150 4000 2100 4000
Wire Wire Line
	2100 4000 2100 5200
Wire Wire Line
	2100 5200 1950 5200
Text GLabel 1350 5800 0    50   Input ~ 0
AlarmBrakeTemoin
Wire Wire Line
	1350 5800 1650 5800
Connection ~ 1650 5800
Wire Wire Line
	1700 5200 1950 5200
Connection ~ 1950 5200
$EndSCHEMATC
